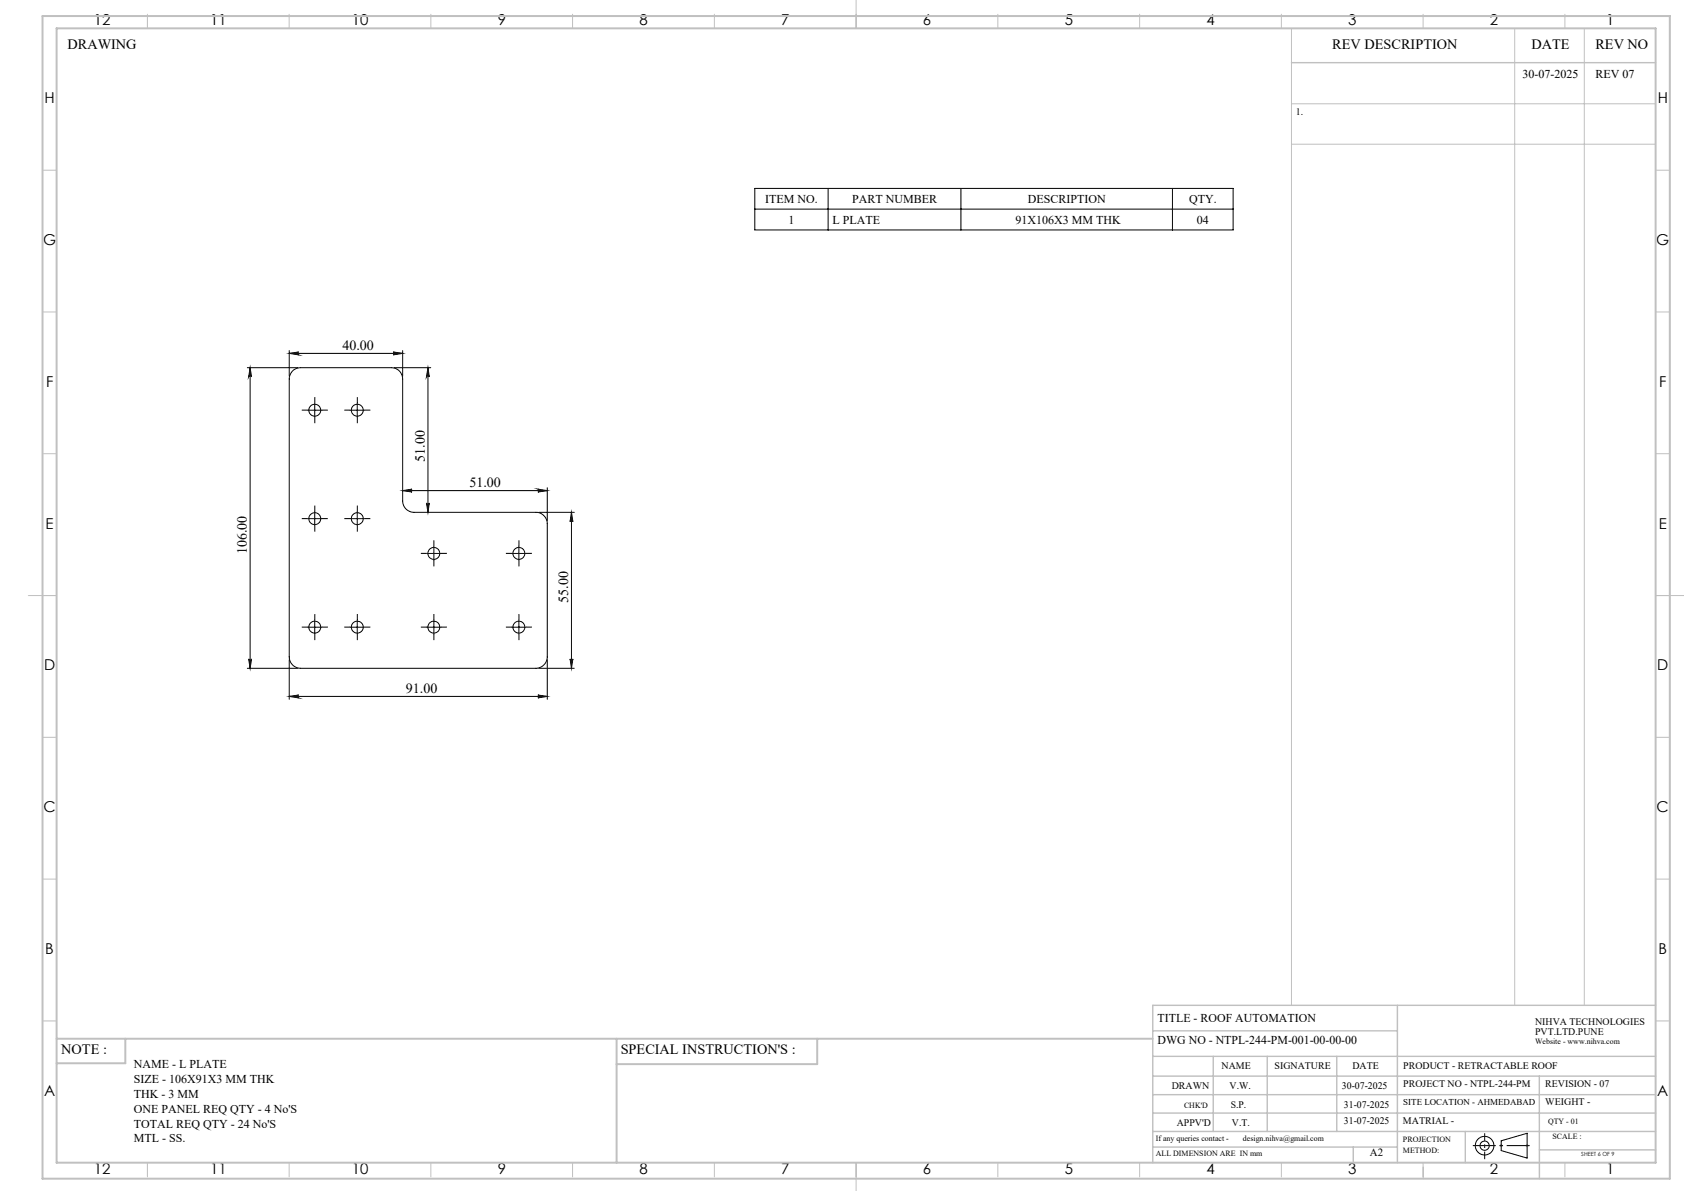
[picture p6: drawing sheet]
<svg xmlns="http://www.w3.org/2000/svg" width="594mm" height="420mm" viewBox="0 0 594 420" stroke-linecap="round" stroke-linejoin="round" font-family="sans-serif">
<g fill="none" stroke="#000" stroke-width=".35">
<path d="M266.2 66.4h168.8v14.7h-168.8zM266.2 73.7h168.8M292.1 66.4v14.7M338.9 66.4v14.7M413.6 66.4v14.7M87.2 129.7h17.8M88.2 129.7l.5 3.2a.51 .51 0 0 0-.5-.4 .51 .51 0 0 0-.5 .4zM88.2 129.7v106M102 124.6l3.3-.5a.51 .51 0 0 0-.5 .5 .51 .51 0 0 0 .5 .5zM102 123.6v9.1M102 124.6h40M103.2 130.8l1.3-.9 1.5-.2h32a4 4 0 0 1 4 3.9v43.1a4 4 0 0 0 4 4h43a4 4 0 0 1 4 4v47a4.1 4.1 0 0 1-4 4h-83a4 4 0 0 1-4-4v-98.1l.3-1.5z"/>
<path d="M138.7 124.1l3.3 .5-3.3 .5a.51 .51 0 0 0 .5-.5 .51 .51 0 0 0-.5-.5zM139 129.7h12.9M142 123.6v9.1M151 129.7l.4 3.2a.51 .51 0 0 0-.5-.4 .51 .51 0 0 0-.5 .4zM151 129.7v51M108.5 144.7h5M111 142.2v5M123.5 144.7h5M126 142.2v5M142 173l3.3-.5a.51 .51 0 0 0-.5 .5 .51 .51 0 0 0 .5 .5zM142 173h51M150.4 177.4a.51 .51 0 0 0 .5 .4 .51 .51 0 0 0 .5-.4l-.4 3.3z"/>
<path d="M189.7 172.5l3.3 .5-3.3 .5a.51 .51 0 0 0 .5-.5 .51 .51 0 0 0-.5-.5zM193 172v11.7M108.5 182.9h5M111 180.4v5M123.5 182.9h5M126 180.4v5M150.5 195.2h5M153 192.7v4.9M180.5 195.2h5M183 192.7v4.9M190 180.7h12.6M201.6 180.7l.5 3.3a.49 .49 0 0 0-.5-.5 .49 .49 0 0 0-.5 .5z"/>
<path d="M201.6 180.7v55M111 218.7v4.9M126 218.7v4.9M153 218.7v4.9M183 218.7v4.9M87.2 235.7h17.8M87.7 232.4a.51 .51 0 0 0 .5 .4 .51 .51 0 0 0 .5-.4l-.5 3.3zM102 232.7v13.9M108.5 221.2h5M123.5 221.2h5M150.5 221.2h5M180.5 221.2h5"/>
<path d="M190 235.7h12.6M193 232.7v13.9M201.1 232.4a.49 .49 0 0 0 .5 .4 .49 .49 0 0 0 .5-.4l-.5 3.3zM102 245.6l3.3-.5a.51 .51 0 0 0-.5 .5 .51 .51 0 0 0 .5 .5zM102 245.6h91M189.7 245.1l3.3 .5-3.3 .5a.51 .51 0 0 0 .5-.5 .51 .51 0 0 0-.5-.5zM529.5 402.3l9.2-2.7v8.8l-9.2-2.7z"/>
<circle cx="111" cy="144.7" r="2.1"/>
<circle cx="126" cy="144.7" r="2.1"/>
<circle cx="111" cy="182.9" r="2.1"/>
<circle cx="126" cy="182.9" r="2.1"/>
<circle cx="153" cy="195.1" r="2.1"/>
<circle cx="183" cy="195.1" r="2.1"/>
<circle cx="111" cy="221.1" r="2.1"/>
<circle cx="126" cy="221.1" r="2.1"/>
<circle cx="153" cy="221.1" r="2.1"/>
<circle cx="183" cy="221.1" r="2.1"/>
<circle cx="523.7" cy="404" r="1.62"/>
<circle cx="523.7" cy="404" r="3.3"/>
</g>
<g fill="none" stroke="#c0c0c0" stroke-width=".35">
<path d="M52 5v5M102 5v5M152 5v5M202 5v5M252 5v5M302 0v10M352 5v5M402 5v5M452 5v5M455.5 10v344.5M502 5v5M534.3 10v344.5"/>
<path d="M552 5v5M558.8 10v344.5M455.5 36.6h128.5M455.5 50.9h128.5M15 60h5M584 60h5M15 110h5M584 110h5M15 160h5M584 160h5M10 210h10M584 210h10"/>
<path d="M15 260h5M584 260h5M15 310h5M584 310h5M15 360h5M584 360h5M52 410v5M102 410v5M152 410v5M202 410v5M252 410v5M302 410v10"/>
<path d="M352 410v5M402 410v5M452 410v5M502 410v5M502 411.6v4.1M529 404h1M529.2 403.7l.7 .7M529.5 403.5v1M529.9 403.7l-.7 .7M538.1 404h1.1M538.3 403.7l.7 .7M538.7 403.5v1"/>
<path d="M539 403.7l-.7 .7M552 410v5"/>
</g>
<g fill="none" stroke="#000" stroke-width=".35" stroke-dasharray="15.2 1.3 1.3 1.3" stroke-linecap="butt">
<path d="M108.5 144.6h-2.1M111 142.1v-2.1M111 147.1v2.1M113.5 144.6h2.1M123.5 144.6h-2.1M126 142.1v-2.1M126 147.1v2.1M128.5 144.6h2.1M108.5 182.9h-2.1M111 180.4v-2.1M111 185.4v2.1M113.5 182.9h2.1"/>
<path d="M123.5 182.9h-2.1M126 180.4v-2.1M126 185.4v2.1M128.5 182.9h2.1M150.5 195.1h-2.1M153 192.6v-2.1M153 197.6v2.1M155.5 195.1h2.1M180.5 195.1h-2.1M183 192.6v-2.1M183 197.6v2.1M185.5 195.1h2.1"/>
<path d="M111 218.6v-2.1M126 218.6v-2.1M153 218.6v-2.1M183 218.6v-2.1M108.5 221.1h-2.1M111 223.6v2.1M113.5 221.1h2.1M123.5 221.1h-2.1M126 223.6v2.1M128.5 221.1h2.1M150.5 221.1h-2.1M153 223.6v2.1"/>
<path d="M155.5 221.1h2.1M180.5 221.1h-2.1M183 223.6v2.1M185.5 221.1h2.1"/>
</g>
<path d="M519.5 404h20.1" fill="none" stroke="#000" stroke-width=".35" stroke-dasharray="15.2 1.3 1.3 1.3" stroke-dashoffset="7.1" stroke-linecap="butt"/>
<path d="M523.7 408.8v-9.2" fill="none" stroke="#000" stroke-width=".35" stroke-dasharray="15.2 1.3 1.3 1.3" stroke-dashoffset="12.6" stroke-linecap="butt"/>
<g fill="none" stroke="#c0c0c0" stroke-width=".5">
<path d="M455.5 22.1h128.5M492.9 354.5v55.5M584 354.5h-177.4v55.5M406.6 372.5h177.4M406.6 379.5h177.4M406.6 363.5h86.3M428 372.5v26.5M447 372.5v26.5M471.5 372.5v26.5M543 379.5v36.2M406.6 392.5h177.4M406.6 386h177.4"/>
<path d="M406.6 399h177.4M516.9 399v11M406.6 404.5h86.3M477.3 404.5v5.5M543 405.5h41"/>
</g>
<path d="M15 5.7h574v410h-574zM20 10h564v400h-564zM20 366.3h386.6M44.2 366.3v8.6h-24.2M217.5 366.3v43.7M288.3 366.3v9h-70.8" fill="none" stroke="#c0c0c0" stroke-width=".7"/>
<g fill="#000">
<path d="M88.2 129.7l.5 3.2a.51 .51 0 0 0-.5-.4 .51 .51 0 0 0-.5 .4zM87.7 232.4a.51 .51 0 0 0 .5 .4 .51 .51 0 0 0 .5-.4l-.5 3.3zM151 129.7l.4 3.2a.51 .51 0 0 0-.5-.4 .51 .51 0 0 0-.5 .4zM150.4 177.4a.51 .51 0 0 0 .5 .4 .51 .51 0 0 0 .5-.4l-.4 3.3zM201.6 180.7l.5 3.3a.49 .49 0 0 0-.5-.5 .49 .49 0 0 0-.5 .5zM201.1 232.4a.49 .49 0 0 0 .5 .4 .49 .49 0 0 0 .5-.4l-.5 3.3z"/>
<path d="M142 173l3.3-.5a.51 .51 0 0 0-.5 .5 .51 .51 0 0 0 .5 .5zM189.7 172.5l3.3 .5-3.3 .5a.51 .51 0 0 0 .5-.5 .51 .51 0 0 0-.5-.5z"/>
<path d="M102 245.6l3.3-.5a.51 .51 0 0 0-.5 .5 .51 .51 0 0 0 .5 .5zM189.7 245.1l3.3 .5-3.3 .5a.51 .51 0 0 0 .5-.5 .51 .51 0 0 0-.5-.5zM102 124.6l3.3-.5a.51 .51 0 0 0-.5 .5 .51 .51 0 0 0 .5 .5zM138.7 124.1l3.3 .5-3.3 .5a.51 .51 0 0 0 .5-.5 .51 .51 0 0 0-.5-.5z"/>
</g>
<g font-size="5.3">
<text x="33.1" y="8.9">12</text>
<text x="74.1" y="8.9">11</text>
<text x="124.1" y="8.9">10</text>
<text x="175.6" y="8.9">9</text>
<text x="225.6" y="8.9">8</text>
<text x="275.6" y="8.9">7</text>
<text x="325.6" y="8.9">6</text>
<text x="375.6" y="8.9">5</text>
<text x="425.6" y="8.9">4</text>
<text x="475.6" y="8.9">3</text>
<text x="525.6" y="8.9">2</text>
<text x="566.6" y="8.9">1</text>
<text x="15.7" y="36.4">H</text>
<text x="584.7" y="36.4">H</text>
<text x="15.2" y="86.4">G</text>
<text x="584.2" y="86.4">G</text>
<text x="16.2" y="136.4">F</text>
<text x="585.2" y="136.4">F</text>
<text x="16.1" y="186.4">E</text>
<text x="585.1" y="186.4">E</text>
<text x="15.5" y="236.4">D</text>
<text x="584.5" y="236.4">D</text>
<text x="15.4" y="286.4">C</text>
<text x="584.4" y="286.4">C</text>
<text x="16" y="336.4">B</text>
<text x="585" y="336.4">B</text>
<text x="15.5" y="386.4">A</text>
<text x="584.5" y="386.4">A</text>
<text x="33.1" y="413.9">12</text>
<text x="74.1" y="413.9">11</text>
<text x="124.1" y="413.9">10</text>
<text x="175.6" y="413.9">9</text>
<text x="225.6" y="413.9">8</text>
<text x="275.6" y="413.9">7</text>
<text x="325.6" y="413.9">6</text>
<text x="375.6" y="413.9">5</text>
<text x="425.6" y="413.9">4</text>
<text x="475.6" y="413.9">3</text>
<text x="525.6" y="413.9">2</text>
<text x="566.6" y="413.9">1</text>
</g>
<g font-size="5">
<text x="23.8" y="17.2">DRAWING</text>
<text x="470" y="17.4">REV DESCRIPTION</text>
<text x="540.2" y="17.4">DATE</text>
<text x="562.8" y="17.4">REV NO</text>
<text x="21.6" y="371.8">NOTE :</text>
<text x="218.9" y="371.8">SPECIAL INSTRUCTION'S :</text>
</g>
<g font-size="4.9">
<text x="120.8" y="123.4">40.00</text>
<text x="149.8" y="162.9" transform="rotate(-90 149.8 162.9)">51.00</text>
<text x="165.6" y="171.8">51.00</text>
<text x="87.1" y="195.5" transform="rotate(-90 87.1 195.5)">106.00</text>
<text x="200.4" y="212.6" transform="rotate(-90 200.4 212.6)">55.00</text>
<text x="143.2" y="244.4">91.00</text>
</g>
<g font-size="4.2">
<text x="537.1" y="27.6">30-07-2025</text>
<text x="562.8" y="27.6">REV 07</text>
<text x="269.9" y="71.6">ITEM NO.</text>
<text x="300.5" y="71.6">PART NUMBER</text>
<text x="362.5" y="71.6">DESCRIPTION</text>
<text x="419.4" y="71.6">QTY.</text>
<text x="278.1" y="78.9">1</text>
<text x="293.7" y="78.9">L PLATE</text>
<text x="358.2" y="78.9">91X106X3 MM THK</text>
<text x="422.2" y="78.9">04</text>
<text x="408.3" y="360.3">TITLE - ROOF AUTOMATION</text>
<text x="408.3" y="368.2">DWG NO - NTPL-244-PM-001-00-00-00</text>
<text x="47.2" y="376.7">NAME - L PLATE</text>
<text x="47.2" y="381.9">SIZE - 106X91X3 MM THK</text>
<text x="47.2" y="387.2">THK - 3 MM</text>
<text x="47.2" y="392.4">ONE PANEL REQ QTY - 4 No'S</text>
<text x="47.2" y="397.6">TOTAL REQ QTY - 24 No'S</text>
<text x="47.2" y="402.8">MTL - SS.</text>
</g>
<text font-size="3.9" x="483.2" y="407.7">A2</text>
<g font-size="3.5">
<text x="457" y="40.6">1.</text>
<text x="541.5" y="361.3">NIHVA TECHNOLOGIES</text>
<text x="541.5" y="364.9">PVT.LTD.PUNE</text>
<text x="430.9" y="377">NAME</text>
<text x="449.6" y="377">SIGNATURE</text>
<text x="477" y="377">DATE</text>
<text x="495" y="377">PRODUCT - RETRACTABLE ROOF</text>
<text x="495" y="383.3">PROJECT NO - NTPL-244-PM</text>
<text x="545.1" y="383.3">REVISION - 07</text>
<text x="413.3" y="384.1">DRAWN</text>
<text x="433.7" y="384.1">V.W.</text>
<text x="473.3" y="384.1">30-07-2025</text>
<text x="545.1" y="389.8">WEIGHT -</text>
<text x="434.1" y="390.6">S.P.</text>
<text x="474.1" y="390.6">31-07-2025</text>
<text x="415.1" y="396.9">APPV'D</text>
<text x="434.6" y="396.9">V.T.</text>
<text x="474.1" y="396.5">31-07-2025</text>
<text x="494.8" y="396.5">MATRIAL -</text>
</g>
<text font-size="3.2" x="495" y="389.6">SITE LOCATION - AHMEDABAD</text>
<g font-size="2.8">
<text x="541.5" y="368.3">Website - www.nihva.com</text>
<text x="417.6" y="390.6">CHK'D</text>
<text x="546.1" y="396.5">QTY - 01</text>
<text x="547.6" y="401.7">SCALE :</text>
<text x="407.7" y="402.2">If any queries contact -</text>
<text x="407.7" y="407.7">ALL DIMENSION ARE IN mm</text>
<text x="438.4" y="402.2">design.nihva@gmail.com</text>
<text x="494.8" y="402.7">PROJECTION</text>
<text x="494.8" y="406.5">METHOD:</text>
</g>
<text font-size="2" x="557.8" y="407.8">SHEET 6 OF 9</text>
</svg>
